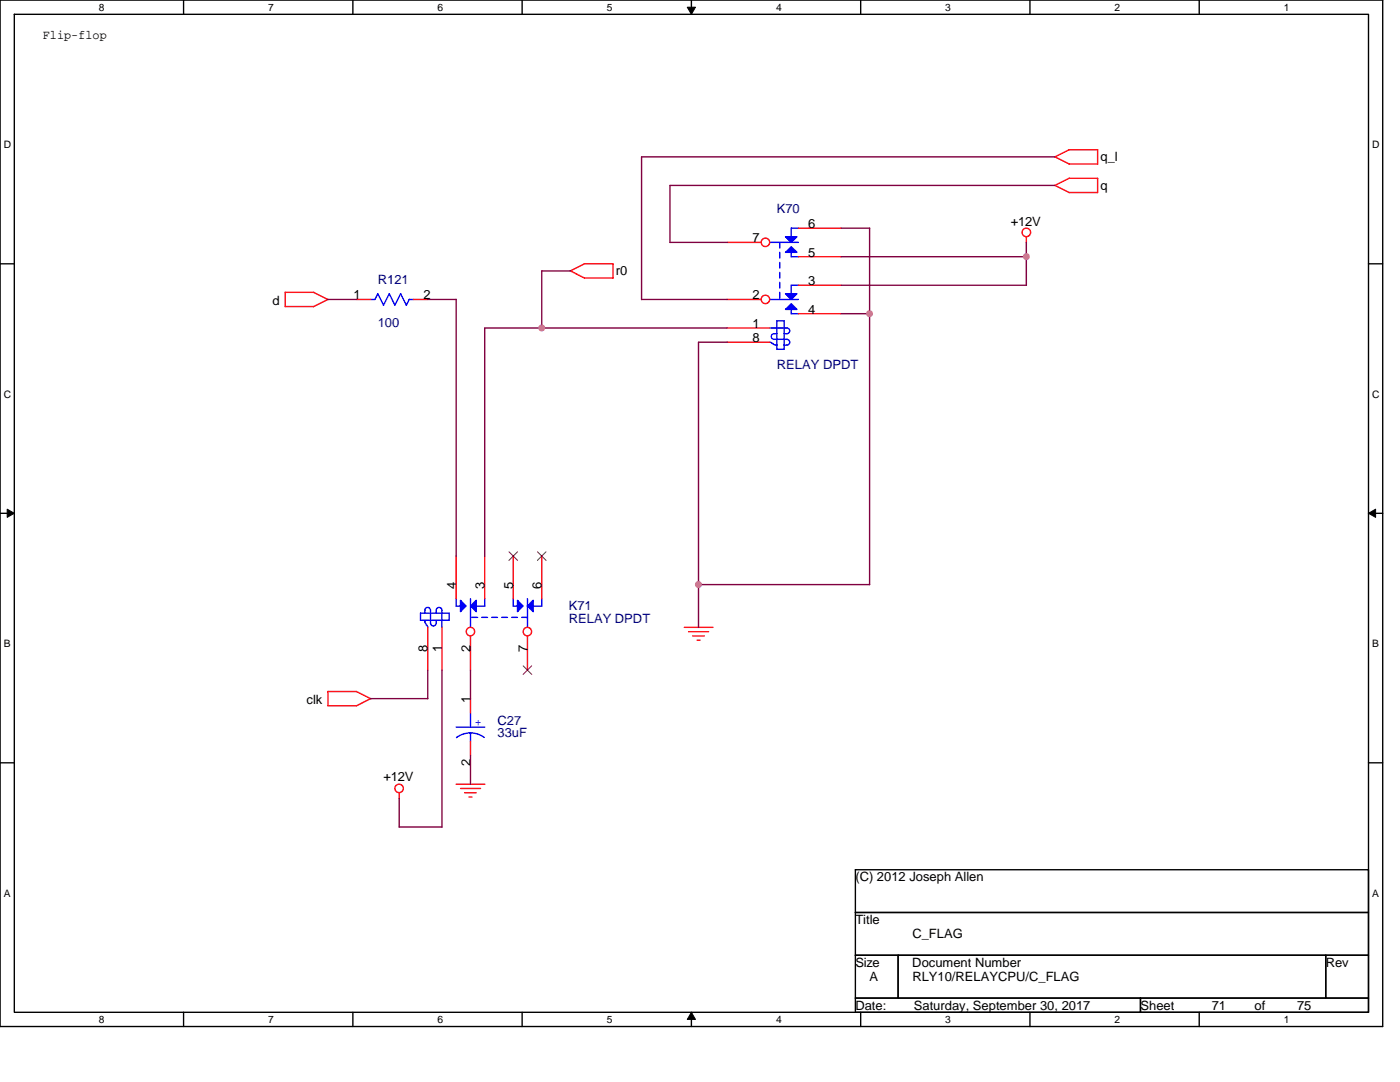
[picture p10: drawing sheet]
<svg xmlns="http://www.w3.org/2000/svg" width="279mm" height="216mm" viewBox="0 0 279 216" stroke-linecap="round" stroke-linejoin="round" font-family="sans-serif">
<path d="M0 0h275.9v204.8h-275.9zM2.9 2.9h270.2v199.1h-270.2z" fill="none" stroke="#000" stroke-width=".28"/>
<g fill="#fff">
<path d="M19.7 .3h1.2v2.3h-1.2z"/>
<path d="M19.7 202.3h1.2v2.3h-1.2z"/>
</g>
<path d="M36.6 0v2.9M36.6 202v2.8" fill="none" stroke="#000" stroke-width=".28"/>
<g fill="#fff">
<path d="M53.5 .3h1.2v2.3h-1.2z"/>
<path d="M53.5 202.3h1.2v2.3h-1.2z"/>
</g>
<path d="M70.4 0v2.9M70.4 202v2.8" fill="none" stroke="#000" stroke-width=".28"/>
<g fill="#fff">
<path d="M87.3 .3h1.2v2.3h-1.2z"/>
<path d="M87.3 202.3h1.2v2.3h-1.2z"/>
</g>
<path d="M104.2 0v2.9M104.2 202v2.8" fill="none" stroke="#000" stroke-width=".28"/>
<g fill="#fff">
<path d="M121.1 .3h1.1v2.3h-1.1z"/>
<path d="M121.1 202.3h1.1v2.3h-1.1z"/>
</g>
<path d="M138 0v2.9M138 202v2.8" fill="none" stroke="#000" stroke-width=".28"/>
<path d="M137.2 1.4h1.6l-.8 1.5zM138 202l.8 1.4h-1.6z" fill="#000" stroke="#000" stroke-width=".2"/>
<g fill="#fff">
<path d="M154.9 .3h1.1v2.3h-1.1z"/>
<path d="M154.9 202.3h1.1v2.3h-1.1z"/>
</g>
<path d="M171.8 0v2.9M171.8 202v2.8" fill="none" stroke="#000" stroke-width=".28"/>
<g fill="#fff">
<path d="M188.7 .3h1.1v2.3h-1.1z"/>
<path d="M188.7 202.3h1.1v2.3h-1.1z"/>
</g>
<path d="M205.5 0v2.9M205.5 202v2.8" fill="none" stroke="#000" stroke-width=".28"/>
<g fill="#fff">
<path d="M222.4 .3h1.2v2.3h-1.2z"/>
<path d="M222.4 202.3h1.2v2.3h-1.2z"/>
</g>
<path d="M239.3 0v2.9M239.3 202v2.8" fill="none" stroke="#000" stroke-width=".28"/>
<g fill="#fff">
<path d="M256.2 .3h1.2v2.3h-1.2z"/>
<path d="M256.2 202.3h1.2v2.3h-1.2z"/>
<path d="M.7 27.7h1.5v2.3h-1.5z"/>
<path d="M273.8 27.7h1.5v2.3h-1.5z"/>
<path d="M.7 77.5h1.5v2.3h-1.5z"/>
<path d="M273.8 77.5h1.5v2.3h-1.5z"/>
</g>
<path d="M0 52.6h2.9M273.1 52.6h2.8" fill="none" stroke="#000" stroke-width=".28"/>
<g fill="#fff">
<path d="M.7 127.3h1.4v2.3h-1.4z"/>
<path d="M273.8 127.3h1.4v2.3h-1.4z"/>
</g>
<path d="M0 102.4h2.9M273.1 102.4h2.8" fill="none" stroke="#000" stroke-width=".28"/>
<path d="M1.4 101.6l1.5 .8-1.5 .8zM273.1 102.4l1.4-.8v1.6z" fill="#000" stroke="#000" stroke-width=".2"/>
<g fill="#fff">
<path d="M.7 177.1h1.4v2.3h-1.4z"/>
<path d="M273.8 177.1h1.4v2.3h-1.4z"/>
</g>
<path d="M0 152.2h2.9M273.1 152.2h2.8M170.7 173.5h102.4v8.6h-102.4zM170.7 182.1h102.4v8.5h-102.4zM170.7 190.6h8.5v8.6h-8.5zM170.7 199.2h56.9v2.8h-56.9zM179.2 190.6h85.4v8.6h-85.4zM227.6 199.2h45.5v2.8h-45.5zM264.6 190.6h8.5v8.6h-8.5z" fill="none" stroke="#000" stroke-width=".28"/>
<g fill="none" stroke="#f00" stroke-width=".28">
<path d="M210.5 37l2.9 1.4M210.5 31.3l2.9 1.4M219.1 29.9v2.8h-5.7M219.1 35.6v2.8h-5.7M219.1 35.6h-5.7l-2.9 1.4M219.1 29.9h-5.7l-2.9 1.4M62.6 58.3l2.9 1.5-2.9 1.4h-5.7M62.6 58.3h-5.7v2.9M71.1 59.8h2.9M82.5 59.8h2.9M122.3 52.6v2.9h-5.7l-2.8-1.5M122.4 52.6h-5.7l-2.9 1.5"/>
<path d="M145.1 48.4h6.8M145.1 59.8h6.8M159.3 45.5h8.6M159.3 51.2h8.6M159.3 56.9h8.6M204.8 47.2v1.2M145.1 68.3h8.5M145.1 65.4h8.5M159.3 62.6h8.6M91 111v8.5M96.7 111v8.5M102.4 111v8.5"/>
<path d="M108.1 111v8.5M65.4 138h5.8l2.8 1.4-2.9 1.4M65.4 138v2.8M85.4 125.2v8.5M88.2 125.2v8.5M93.9 126.9v6.8M93.9 139.4v2.9M105.3 126.9v6.8M136.6 125.2h5.7M137.4 126h4M138.2 126.9h2.3M139.1 127.7h.6"/>
<path d="M65.4 140.8h5.7M79.7 158.2v1.1M91 156.5h5.8M91.9 157.3h4M92.7 158.2h2.3M93.6 159h.6M93.9 147.9v2.9"/>
<circle cx="152.8" cy="48.4" r=".84"/>
<circle cx="152.8" cy="59.7" r=".84"/>
<circle cx="204.8" cy="46.4" r=".85"/>
<circle cx="93.9" cy="126" r=".84"/>
<circle cx="105.2" cy="126" r=".84"/>
<circle cx="79.7" cy="157.3" r=".84"/>
</g>
<g fill="#00f" stroke="#00f" stroke-width=".28">
<path d="M156.8 50.4l1.1-1.2 1.1 1.2z" fill-rule="evenodd"/>
<path d="M156.8 47.2h2.2l-1.1 1.2z" fill-rule="evenodd"/>
<path d="M156.8 61.7l1.1-1.1 1.1 1.1z" fill-rule="evenodd"/>
<path d="M156.8 58.6h2.2l-1.1 1.2z" fill-rule="evenodd"/>
<path d="M103.3 119.8l1.1 1.1-1.1 1.1z" fill-rule="evenodd"/>
<path d="M105.3 120.9l1.1-1.1v2.2z" fill-rule="evenodd"/>
<path d="M91.9 119.8l1.1 1.1-1.1 1.1z" fill-rule="evenodd"/>
<path d="M93.9 120.9l1.1-1.1v2.2z" fill-rule="evenodd"/>
</g>
<g fill="none" stroke="#00f" stroke-width=".28">
<path d="M75.4 58.6l-.6 1.2h-.8M77.7 58.6l1.1 2.3M77.7 58.6l-1.1 2.3-1.2-2.3M79.9 58.6l1.2 2.3M80 58.6l-1.2 2.3M81.7 59.8h.8M81.7 59.7l-.6 1.2M153.6 48.4h5.7M153.6 59.8h5.7M155.6 48.4v1.1M155.6 50.4v1.1M155.6 52.4v1.1"/>
<path d="M155.6 54.4v1.1M155.6 56.3v1.2M155.6 58.3v1.2M157.9 45.5v1.7M157.9 50.4v.8h1.4M157.9 56.9v1.7M157.9 45.5h1.4M157.9 56.9h1.4M153.6 68.3l.5 .3M153.6 65.4h3.5M154.2 68.5a.73 .73 0 0 0 .9 .4M154.5 67.7h2.6"/>
<path d="M155 64h1.5v5.7M155 66.6h-.5a.56 .56 0 0 0-.6 .6 .56 .56 0 0 0 .6 .5M155 64v5.7h1.5M157 65.4a.57 .57 0 0 1 .6 .6 .57 .57 0 0 1-.6 .6h-.5M157 67.7a.57 .57 0 0 1 .6 .6 .57 .57 0 0 1-.6 .6h-.5M157.9 61.7v.9M157.9 62.6h1.4M91 119.5v1.4M93.9 119.5v5.7M96.7 119.5l.1 1.4h-1.8M102.4 119.5v1.4M105.3 119.5v5.7"/>
<path d="M108.1 119.5v1.4h-1.7M84.8 121.8a.56 .56 0 0 1 .6-.6 .56 .56 0 0 1 .5 .6v2.5a.57 .57 0 0 0 .6 .6 .57 .57 0 0 0 .6-.6v-.5M84.8 123.7v.5l.3 .3M84.8 121.8v.6M85 124.7l.4 .5M87.1 121.8a.57 .57 0 0 1 .5-.6 .57 .57 0 0 1 .6 .6v3.4M87.1 121.8v.6M89.6 122.3v1.5h-5.7v-1.5h5.7M91 120.9h.9M94.1 123.2h1.2M96.1 123.2h1.2M98.1 123.2h1.2"/>
<path d="M100.1 123.2h1.2M102.1 123.2h1.2M102.4 120.9h.9M104.1 123.2h1.2M91 145.1h5.8M93.9 142.3v2.8M93.9 146.2v1.8M96.6 147.2l-1.3-.7-1.5-.3-1.4 .3-1.3 .7"/>
</g>
<path d="M101.6 110.1l1.7 1.7M103.3 110.1l-1.7 1.7M107.3 110.1l1.7 1.7M109 110.1l-1.7 1.7M104.4 132.9l1.7 1.7M106.1 132.9l-1.7 1.7" fill="none" stroke="#804000" stroke-width=".2"/>
<g fill="none" stroke="#800040" stroke-width=".28">
<path d="M210.5 37h-76.8v11.4M210.5 31.3h-82.5v28.5h17.1M65.4 59.8h5.8M85.4 59.8h5.7l-.1 51.2M113.8 54.1h-5.7v11.4M133.7 48.4h11.4M167.9 45.5h5.7M167.9 51.2h37M167.9 56.9h37M173.5 45.5v71.2M204.8 48.4v8.5M145.1 68.3h-5.7v56.9"/>
<path d="M145.1 65.4h-48.4v45.6M167.9 62.6h5.7M139.4 116.6h34.2M85.4 133.7v5.7h-11.4M88.2 133.7v31.3M93.9 133.7v5.7M79.7 159.3v5.7M93.9 150.8v5.7M79.7 165h8.5"/>
</g>
<g fill="#f0f" stroke="#f0f" stroke-width=".28">
<circle cx="108.1" cy="65.4" r=".57"/>
<circle cx="139.4" cy="116.6" r=".57"/>
<circle cx="173.5" cy="62.6" r=".56"/>
<circle cx="204.8" cy="51.2" r=".56"/>
</g>
<g font-size="2.6">
<text x="8.6" y="7.7">Flip-flop</text>
<text x="219.6" y="32.2">q_l</text>
<text x="219.6" y="37.9">q</text>
<text x="161.3" y="45.5">6</text>
<text x="201.7" y="45">+12V</text>
<text x="150.2" y="48.3">7</text>
<text x="161.3" y="51.2">5</text>
<text x="70.5" y="59.7">1</text>
<text x="84.5" y="59.7">2</text>
<text x="122.9" y="54.9">r0</text>
<text x="150.2" y="59.7">2</text>
<text x="161.3" y="56.9">3</text>
<text x="54.4" y="60.9">d</text>
<text x="150.2" y="65.4">1</text>
<text x="161.3" y="62.6">4</text>
<text x="150.2" y="68.3">8</text>
<text x="91" y="117.5" transform="rotate(-90 91 117.5)">4</text>
<text x="96.7" y="117.5" transform="rotate(-90 96.7 117.5)">3</text>
<text x="102.4" y="117.5" transform="rotate(-90 102.4 117.5)">5</text>
<text x="108.1" y="117.5" transform="rotate(-90 108.1 117.5)">6</text>
<text x="85.3" y="130.1" transform="rotate(-90 85.3 130.1)">8</text>
<text x="88.2" y="130.1" transform="rotate(-90 88.2 130.1)">1</text>
<text x="93.9" y="130.1" transform="rotate(-90 93.9 130.1)">2</text>
<text x="105.2" y="130.1" transform="rotate(-90 105.2 130.1)">7</text>
<text x="61.2" y="140.6">clk</text>
<text x="93.9" y="140.3" transform="rotate(-90 93.9 140.3)">1</text>
<text x="76.5" y="155.9">+12V</text>
<text x="93.9" y="152.9" transform="rotate(-90 93.9 152.9)">2</text>
<text x="170.7" y="175.9">(C) 2012 Joseph Allen</text>
<text x="170.7" y="184.4">Title</text>
<text x="182.1" y="187.2">C_FLAG</text>
<text x="170.7" y="192.9">Size</text>
<text x="173.5" y="195.8">A</text>
<text x="182.1" y="192.9">Document Number</text>
<text x="182.1" y="195.8">RLY10/RELAYCPU/C_FLAG</text>
<text x="264.6" y="192.9">Rev</text>
<text x="170.7" y="201.5">Date:</text>
<text x="182.4" y="201.5">Saturday, September 30, 2017</text>
<text x="227.6" y="201.5">Sheet</text>
<text x="241.8" y="201.5">71</text>
<text x="250.4" y="201.5">of</text>
<text x="258.9" y="201.5">75</text>
</g>
<g font-size="2.6" fill="#000080">
<text x="155" y="42.4">K70</text>
<text x="75.4" y="56.7">R121</text>
<text x="75.4" y="65.2">100</text>
<text x="155" y="73.7">RELAY DPDT</text>
<text x="113.5" y="121.8">K71</text>
<text x="113.5" y="124.4">RELAY DPDT</text>
<text x="99.3" y="144.6">C27</text>
<text x="99.3" y="147.1">33uF</text>
</g>
<text font-size="2.6" fill="#00f" x="94.7" y="144.9">+</text>
<g font-size="2">
<text x="19.7" y="2.1">8</text>
<text x="53.5" y="2.1">7</text>
<text x="87.3" y="2.1">6</text>
<text x="121.1" y="2.1">5</text>
<text x="154.9" y="2.1">4</text>
<text x="188.7" y="2.1">3</text>
<text x="222.4" y="2.1">2</text>
<text x="256.2" y="2.1">1</text>
<text x=".7" y="29.6">D</text>
<text x="273.8" y="29.6">D</text>
<text x=".7" y="79.4">C</text>
<text x="273.8" y="79.4">C</text>
<text x=".7" y="129.2">B</text>
<text x="273.8" y="129.2">B</text>
<text x=".7" y="178.9">A</text>
<text x="273.8" y="178.9">A</text>
<text x="19.7" y="204.1">8</text>
<text x="53.5" y="204.1">7</text>
<text x="87.3" y="204.1">6</text>
<text x="121.1" y="204.1">5</text>
<text x="154.9" y="204.1">4</text>
<text x="188.7" y="204.1">3</text>
<text x="222.4" y="204.1">2</text>
<text x="256.2" y="204.1">1</text>
</g>
</svg>
